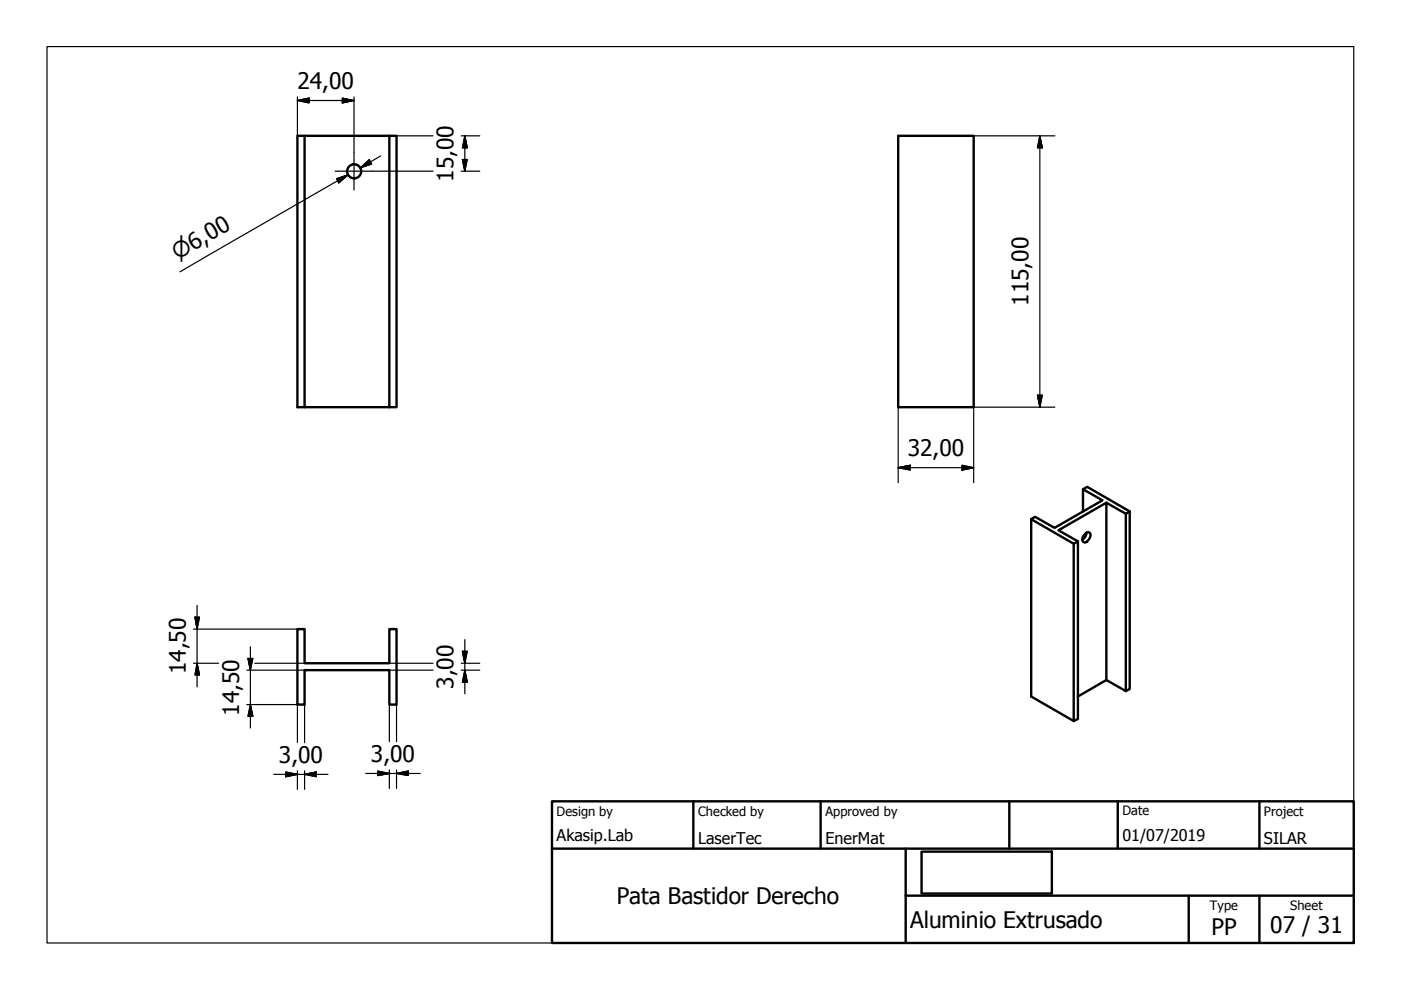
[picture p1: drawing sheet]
<svg xmlns="http://www.w3.org/2000/svg" width="297mm" height="210mm" viewBox="0 0 297 210" stroke-linecap="round" stroke-linejoin="round" font-family="sans-serif">
<!-- layer: Visible (ISO) -->
<g fill="none" stroke="#000" stroke-width=".51">
<path d="M64.6 28.8h-1.5v57.5h1.5v-57.5h17.9M82.5 28.8h1.6v57.5h-1.6zM190.4 28.8h16v57.5h-16zM64.6 86.3h17.9M218.6 110.1l9 5.2M229.6 103.7l4.1 2.4-10.1 5.8-4.1-2.3-.9 .5v37.6l9 5.2v-37.6l.9-.5M229.6 108.4v-4.7l.9-.5 9 5.2v37.7l-.8 .4M229.6 113.8v.5M230.1 113.2l.3-.3a.53 .53 0 0 1 .8 .4 1.92 1.92 0 0 1-1.1 1.7h-.3a1.14 1.14 0 0 1 .3-1.8zM230.4 112.9l-.4 1.1-.5 .4M234.6 106.6l-10.2 5.8 4.1 2.4v37.6l-.9 .5M238.7 108.9l-4.1-2.3v37.6l-6.1 3.5"/>
<path d="M239.5 108.4l-.8 .5v37.6l-4.1-2.3M63.1 133.4h1.5v7.2h17.9v-7.2h1.6v16h-1.6v-7.3h-17.9v7.3h-1.5z"/>
<circle cx="75.1" cy="36.3" r="1.49"/>
</g>
<!-- layer: Sketch Geometry (ISO) -->
<path d="M10 9.9h277v190h-277z" fill="none" stroke="#000" stroke-width=".25"/>
<!-- layer: Title (ISO) -->
<path d="M117 169.9h170v30h-170zM117 179.9h170M147 169.9v10M174 169.9v10M192 179.9v20M214 169.9v10M237 169.9v10M267 169.9v10M192 189.9h95M195.4 180.6h27.6v8.9h-27.6zM252 189.9v10M267 189.9v10" fill="none" stroke="#000" stroke-width=".51"/>
<!-- layer: Center Mark (ISO) -->
<path d="M71.1 36.3h8M75.1 32.3v8" fill="none" stroke="#000" stroke-width=".25"/>
<!-- layer: Dimension (ISO) -->
<g fill="none" stroke="#000" stroke-width=".25">
<path d="M63.1 21.3l2.4-.5v1zM63.1 21.3h12M63.1 20.5v8.3M71.4 37.9l2.4-.8-2 1.7zM71.6 38.3l2.2-1.2-35.6 20.5M72.6 20.8l2.5 .5-2.5 .5zM75.1 20.5v11.8M76.4 35.6l1.9-1.7 .5 .9zM79.1 36.3h12.7M80.7 33.1l-4.3 2.5M82.5 28.8h9.3M97.8 28.8h3.9"/>
<path d="M97.8 36.3h3.9M98 33.8h1.1l-.5 2.5zM98.6 28.8l.5 2.5h-1.1zM98.6 28.8v7.5M206.4 28.8h17.2M220.5 28.8l.5 2.5h-1zM220.5 28.8v57.5M190.4 99.2l2.6-.5v1zM190.4 99.2h16M190.4 86.3v16M204 98.7l2.4 .5-2.4 .5zM220 83.8h1l-.5 2.5z"/>
<path d="M223.6 86.3h-17.2v16M41 133.4h22.1M41.3 130.8h1l-.5 2.6zM41.8 128.4v17.2M52.6 139.6h1l-.5 2.5zM53.1 137.1v17.2M98 138.1h1.1l-.5 2.5zM98.6 135.6v11.5M41 140.6h5.4M41.8 140.6l.5 2.5h-1zM52.3 149.4h10.8v8.1M52.3 142.1h12.3"/>
<path d="M53.1 149.4l.5 2.5h-1zM54 140.6h10.6M64.6 149.4v8.1M82.5 149.4v7.9M82.5 142.1h9.3M82.5 140.6h9.3M84.1 149.4v7.9M97.8 142.1h3.9M97.8 140.6h3.9M98.6 142.1l.5 2.5h-1.1zM58 164.2h11.5M60.6 163.7l2.5 .5-2.5 .5z"/>
<path d="M63.1 163.4v4M64.6 164.2l2.5-.5v1zM64.6 163.4v4M77.5 164h11.6M80.1 163.5l2.4 .5-2.4 .4zM82.5 163.2v4M84.1 164l2.5-.5v.9zM84.1 163.2v4"/>
</g>
<g fill="#000" stroke="#000" stroke-width=".25">
<path d="M63.1 21.3l2.4-.5zM63.1 21.3l2.4-.5v1zM71.8 38.8l2-1.7zM71.4 37.9l2.4-.8-2 1.7zM72.6 21.8l2.5-.5zM72.6 20.8l2.5 .5-2.5 .5zM76.4 35.6l1.9-1.7zM76.4 35.6l1.9-1.7 .5 .9zM98 33.8l.6 2.5zM98 33.8h1.1l-.5 2.5zM98.6 28.8l.5 2.5zM98.6 28.8l.5 2.5h-1.1z"/>
<path d="M220.5 28.8l.5 2.5zM220.5 28.8l.5 2.5h-1zM190.4 99.2l2.6-.5zM190.4 99.2l2.6-.5v1zM204 99.7l2.4-.5zM204 98.7l2.4 .5-2.4 .5zM220 83.8l.5 2.5zM220 83.8h1l-.5 2.5zM41.3 130.8l.5 2.6zM41.3 130.8h1l-.5 2.6zM52.6 139.6l.5 2.5zM52.6 139.6h1l-.5 2.5z"/>
<path d="M98 138.1l.6 2.5zM98 138.1h1.1l-.5 2.5zM41.8 140.6l.5 2.5zM41.8 140.6l.5 2.5h-1zM53.1 149.4l.5 2.5zM53.1 149.4l.5 2.5h-1zM98.6 142.1l.5 2.5zM98.6 142.1l.5 2.5h-1.1zM60.6 164.7l2.5-.5zM60.6 163.7l2.5 .5-2.5 .5zM64.6 164.2l2.5-.5zM64.6 164.2l2.5-.5v1z"/>
<path d="M80.1 164.4l2.4-.4zM80.1 163.5l2.4 .5-2.4 .4zM84.1 164l2.5-.5zM84.1 164l2.5-.5v.9z"/>
</g>
<g font-size="4.8">
<text x="63.1" y="18.9">24,00</text>
<text x="96.1" y="38.5" transform="rotate(-90 96.1 38.5)">15,00</text>
<text x="218.1" y="64.9" transform="rotate(-90 218.1 64.9)">115,00</text>
<text x="192.5" y="96.7">32,00</text>
<text x="39.4" y="143" transform="rotate(-90 39.4 143)">14,50</text>
<text x="96.1" y="146" transform="rotate(-90 96.1 146)">3,00</text>
<text x="50.7" y="151.7" transform="rotate(-90 50.7 151.7)">14,50</text>
<text x="59.1" y="161.8">3,00</text>
<text x="78.6" y="161.6">3,00</text>
<text x="130.7" y="191.7">Pata Bastidor Derecho</text>
<text x="193" y="196.7">Aluminio Extrusado</text>
<text x="269.3" y="197.8">07 / 31</text>
<text x="256.9" y="198.2">PP</text>
</g>
<text font-size="4.6" x="37.7" y="55.2" transform="rotate(-30 37.7 55.2)">⌀6,00</text>
<g font-size="3.4">
<text x="118" y="178.2">Akasip.Lab</text>
<text x="148" y="178.9">LaserTec</text>
<text x="175" y="178.9">EnerMat</text>
<text x="238" y="178.3">01/07/2019</text>
<text x="268" y="178.9">SILAR</text>
</g>
<g font-size="2.7">
<text x="118" y="173">Design by</text>
<text x="148" y="173">Checked by</text>
<text x="175" y="173">Approved by</text>
<text x="238" y="172.9">Date</text>
<text x="268" y="172.9">Project</text>
<text x="256.5" y="192.9">Type</text>
<text x="273.6" y="193">Sheet</text>
</g>
</svg>
